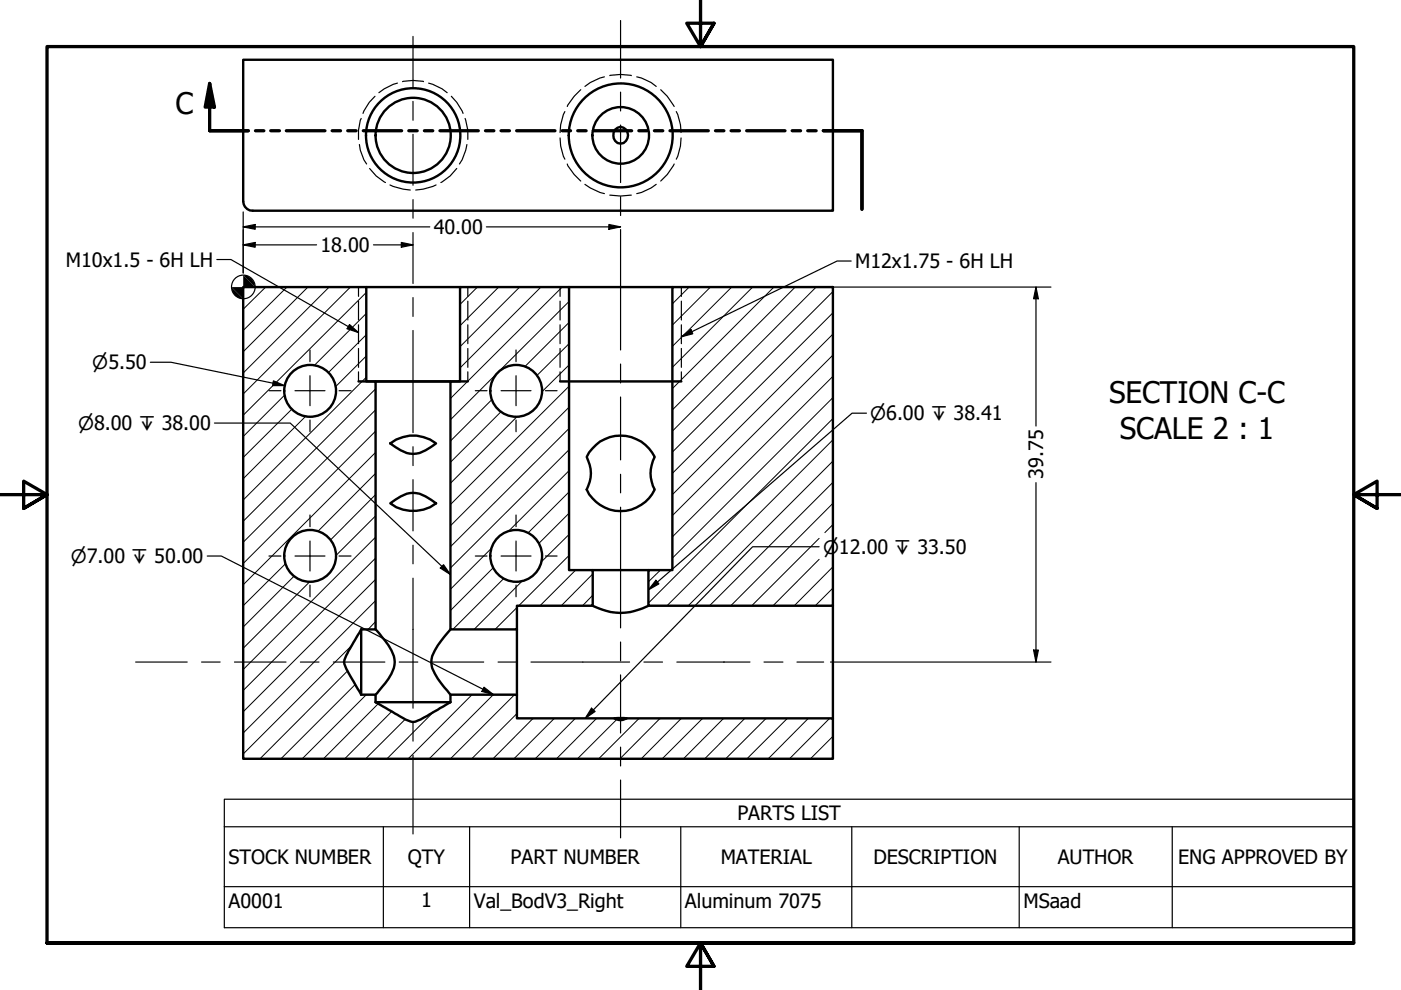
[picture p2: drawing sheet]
<svg xmlns="http://www.w3.org/2000/svg" width="297mm" height="210mm" viewBox="0 0 297 210" stroke-linecap="round" stroke-linejoin="round" font-family="sans-serif">
<!-- layer: Hatch (ANSI) -->
<g fill="none" stroke="#000" stroke-width=".21">
<path d="M51.8 60.9l-.2 .2M56.3 60.9l-4.7 4.7M60.8 60.9l-9.2 9.2M65.3 60.9l-13.7 13.7M69.8 60.9l-18.2 18.2M74.3 60.9l-22.7 22.6M77.7 80l-26.1 26M77.7 75.5l-6.6 6.5M77.7 71l-8.1 8M77.7 66.5l-11 10.9M77.7 62l-26.1 26M101.2 60.9l-3.7 3.7"/>
<path d="M105.7 60.9l-8.2 8.2M110.2 60.9l-12.7 12.6M114.7 60.9l-17.2 17.1M119.2 60.9l-23.7 23.6M120.6 77.4l-5.7 5.7M120.6 72.9l-6.7 6.7M120.6 68.4l-9.3 9.3M120.6 63.9l-25.1 25.1M146.1 60.9l-3.5 3.5M150.6 60.9l-8 8M155.1 60.9l-12.5 12.5M159.6 60.9l-17 17"/>
<path d="M164.1 60.9l-21.5 21.5M168.6 60.9l-26 26M173 60.9l-30.4 30.5M176.6 79.8l-34 34M176.6 75.3l-34 34M176.6 66.3l-34 34.1M176.6 61.8l-34 34.1M176.6 70.8l-34 34.1M60.3 83.8l-8.7 8.8M61.8 86.8l-10.2 10.2M64.8 88.2l-13.2 13.3M79.6 95.9l-28 28.1"/>
<path d="M79.6 91.4l-28 28.1M79.6 86.9l-28 28.1M79.6 82.5l-28 28M104.3 84.7l-8.8 8.8M106.2 87.3l-10.7 10.7M109.7 88.3l-14.2 14.2M120.6 99.8l-12.8 12.9M120.6 95.3l-25.1 25.1M120.6 86.3l-25.1 25.2M120.6 90.8l-25.1 25.1M120.6 81.9l-25.1 25.1M176.6 93.3l-35.2 35.1"/>
<path d="M176.6 97.8l-30.7 30.6M176.6 88.7l-39.1 39.2M176.6 84.3l-34 34M60.5 119.5l-8.9 8.9M79.6 118.3l-28 28.1M79.6 113.9l-28 28.1M79.6 109.4l-8.4 8.4M79.6 104.9l-9.6 9.6M79.6 100.4l-12.2 12.3M104.2 116.2l-8.7 8.7M120.6 104.3l-8.6 8.7M120.6 117.8l-10.6 10.6"/>
<path d="M120.6 113.3l-5.9 5.9M120.6 108.8l-6.4 6.4M173.7 114.1l-14.3 14.3M173.7 118.6l-9.8 9.8M176.6 111.2l-1.7 1.7M176.6 106.7l-21.7 21.7M176.6 102.3l-26.2 26.1M62.4 122.1l-10.8 10.8M65.7 123.4l-14.1 14M74.5 136.9l-22.9 23M79.6 131.8l-1.6 1.6M79.6 127.4l-28 28"/>
<path d="M79.6 122.8l-28 28.1M104.6 120.4l-9.1 9M106.8 122.7l-10.8 10.7M109.6 128.8l-4.6 4.6M109.6 133.3l-.1 .1M110.7 123.2l-10.2 10.2M122 120.9l-7.5 7.5M125.7 126.2l-2.2 2.2M125.7 121.7l-6.7 6.7M140 120.9l-2.5 2.5M176.6 124.7l-3.8 3.7M176.6 120.2l-8.2 8.2"/>
<path d="M73.7 142.3l-18.6 18.6M75.3 145.1l-15.7 15.8M77.7 147.3l-13.6 13.6M80.2 149.2l-11.6 11.7M83.1 150.8l-10 10.1M85.9 152.5l-8.4 8.4M91.9 151l-9.9 9.9M95.6 147.3l-.1 .1M100.1 147.3l-13.5 13.6M104.6 147.3l-13.6 13.6M109.1 147.3l-13.6 13.6M109.6 151.3l-9.6 9.6"/>
<path d="M113 152.3l-8.5 8.6M117.5 152.3l-8.5 8.6M122 152.3l-8.5 8.6M126.5 152.3l-8.5 8.6M130.8 152.5l-8.4 8.4M135.5 152.3l-8.6 8.6M140 152.3l-8.6 8.6M144.5 152.3l-8.5 8.6M149 152.3l-8.6 8.6M153.4 152.3l-8.5 8.6M157.9 152.3l-8.5 8.6M162.4 152.3l-8.5 8.6"/>
<path d="M166.9 152.3l-8.5 8.6M171.4 152.3l-8.5 8.6M175.9 152.3l-8.5 8.6M176.6 156.1l-4.8 4.8M176.6 160.6l-.3 .3"/>
</g>
<!-- layer: Hidden Narrow (ANSI) -->
<g fill="none" stroke="#000" stroke-width=".25">
<path d="M84.3 17.6l-.9 .3-1.9 .9-1.2 .9M85.3 17.3a9.9 9.9 0 0 1 4.5 0M90.9 17.6l.9 .3 1.9 .9 1.1 .9M123.1 19l-1.4 1.4-1.4 2.2M128.1 16.3l-.9 .2-2 1-1.2 .8M129.3 16a10.4 10.4 0 0 1 4.6 0M135 16.3l1 .2 2 1 1.1 .8M140.1 19l1.4 1.4 1.4 2.2M76.2 30.6l.2 1.2 .8 2.1 .5 .9M76.6 25.1l-.6 2.5v2M78.4 35.7l1.4 1.6 1.9 1.4M79.5 20.4l-1.2 1.3-1.3 2.3"/>
<path d="M82.7 39.2l2.8 .9 1.5 .2M92.5 39.2l-2.8 .9-1.6 .2M95.7 20.4l1.1 1.3 1.4 2.3M96.8 35.7l-1.4 1.6-1.9 1.4M98.6 25.1l.6 2.5v2M99 30.6l-.3 1.2-.7 2.1-.6 .9M118.7 29.2l.2 1.8 .5 2.1 .4 .7M119.8 23.7l-.4 .6-.5 2.2-.2 1.6M120.3 34.8l1.4 2.2 1.4 1.4M124 39.1l1.2 .7 2 1 .9 .3M139.1 39.1l-1.1 .7-2 1-1 .3M142.9 34.8l-1.4 2.2-1.4 1.4"/>
<path d="M143.4 23.7l.3 .6 .6 2.2 .1 1.6M144.4 29.2l-.1 1.8-.6 2.1-.3 .7M129.3 41.4a13.8 13.8 0 0 0 4.6 0M76 60.9v1.9M76 63.9v4M76 68.9v4M76 73.9v4M76 78.8v2.1M99.2 60.9v1.9M99.2 63.9v4M99.2 68.9v4M99.2 73.9v4"/>
<path d="M99.2 78.8v2.1M118.7 60.9v1.9M118.7 63.9v4M118.7 68.9v4M118.7 73.9v4M118.7 78.8v2.1M144.5 60.9v1.9M144.5 63.9v4M144.5 68.9v4M144.5 73.9v4M144.5 78.8v2.1"/>
</g>
<!-- layer: Visible (ANSI) -->
<g fill="none" stroke="#000" stroke-width=".51">
<path d="M51.6 12.7h125v32h-123a2 2 0 0 1-2-2zM130.4 27.5a1.61 1.61 0 0 1 2.1-.2 1.61 1.61 0 0 1 .5 2 1.53 1.53 0 0 1-1.8 1.1 1.53 1.53 0 0 1-1.2-1.7l.1-.7zM77.7 60.9h19.8M97.5 60.9h23.1v60h5.1v7.5h-16.1v5h-14.1v-52.5h2zM120.6 60.9h22M142.6 60.9h34v67.5h-39.1v-7.5h5.1zM76 80.9h23.2M82.7 94a7.8 7.8 0 0 1 9.8 0 9 9 0 0 1-4.9 2.2 6 6 0 0 1-3.8-1.4zM118.7 80.9h25.8M125.6 95.1a8 8 0 0 1 13.2 1.8 7.2 7.2 0 0 0 0 6.9 8 8 0 0 1-7.2 4.6 8 8 0 0 1-7.2-4.6 7.2 7.2 0 0 0 0-6.9l.5-1zM82.7 106.7a9.1 9.1 0 0 1 4.9-2.2 6 6 0 0 1 3.8 1.5l1.1 .7a8.1 8.1 0 0 1-9.8 0zM76.6 133.4l-1.7 2.8a15.9 15.9 0 0 0-1.9 4.2 22.6 22.6 0 0 0 2.8 5.6l.8 1.3"/>
<path d="M76.6 133.4h3v-52.5h-1.9v-20h-26.1v100h125v-8.6h-43.8M76.6 133.4v13.9M79.6 133.4l1.4 1.6a8.1 8.1 0 0 1 2.6 6 12.2 12.2 0 0 1-3.2 5.4l-.8 .9M95.5 133.4l-1.3 1.6a12.6 12.6 0 0 0-2.7 4.7 4.5 4.5 0 0 0 .7 3.1l1.3 2.1 2 2.4M109.6 133.4v13.9M125.7 128.4a12.2 12.2 0 0 0 11.8 0M125.7 120.9h11.8M176.6 128.4v23.9M76.6 147.3h3v1.6M79.6 148.9l4.2 2.4a12.9 12.9 0 0 0 3.8 1.8 14.6 14.6 0 0 0 4.4-2.2l3.5-2M79.6 148.9h15.9M95.5 148.9v-1.6h14.1v5h20.7"/>
<path d="M130.3 152.3a2.31 2.31 0 0 0 2.5 0M130.3 152.3h2.5"/>
<circle cx="87.6" cy="28.7" r="8"/>
<circle cx="87.6" cy="28.7" r="10"/>
<circle cx="131.6" cy="28.7" r="6"/>
<circle cx="131.6" cy="28.7" r="11"/>
<circle cx="65.8" cy="82.9" r="5.5"/>
<circle cx="109.4" cy="82.9" r="5.5"/>
<circle cx="65.8" cy="117.9" r="5.5"/>
<circle cx="109.4" cy="117.9" r="5.5"/>
</g>
<!-- layer: Section Line (ANSI) -->
<g fill="none" stroke="#000" stroke-width=".7">
<path d="M44.4 17.7l1.1 5h-2zM44.4 17.7v10h8.2M54.2 27.7h1.7M57.4 27.7h1.8M60.7 27.7h8.2M70.4 27.7h1.8M73.7 27.7h1.8M77 27.7h8.2M86.7 27.7h1.8M90 27.7h1.8M93.3 27.7h8.1M102.9 27.7h1.8"/>
<path d="M106.2 27.7h1.8M109.5 27.7h8.2M119.2 27.7h1.8M122.5 27.7h1.8M125.8 27.7h8.1M135.4 27.7h1.8M138.7 27.7h1.8M142 27.7h8.2M151.7 27.7h1.8M155 27.7h1.8M158.3 27.7h8.1M168 27.7h1.7"/>
<path d="M171.3 27.7h1.7M174.6 27.7h8.2v16.7"/>
</g>
<path d="M44.4 17.7l1.1 5h-2z" fill-rule="evenodd" fill="#000"/>
<!-- layer: Symbol (ANSI) -->
<g fill="none" stroke="#000" stroke-width=".25">
<path d="M46 55h3l27 15.5M180.5 55.3h-3l-33 16.1M74.1 68.8l1.9 1.7-2.4-.8zM144.5 71.4l2-1.5 .4 .9zM45.5 89.7h16l34 32.1M183.7 87.6h-3l-43.2 37.5M43.9 117.9h3l57.7 29.4M94 119.7l1.5 2.1-2.2-1.4zM173.7 115.9h-14.1l-35.5 36.4M139.1 123l.6 .8-2.2 1.3zM102.6 145.7l2 1.6-2.4-.7zM125.4 150.1l.8 .7-2.1 1.5z"/>
<path d="M47.6 175.3v-5.8h239.4v5.8M47.6 175.3h239.4v12.7M47.6 175.3v21.4h239.4v-8.7M81.3 175.3v21.4M99.6 175.3v21.4M144.3 175.3v21.4M180.6 175.3v21.4M216.1 175.3v21.4M248.5 175.3v21.4M47.6 188h239.4"/>
</g>
<!-- layer: Border (ANSI) -->
<path d="M148.5 -.1v10l-2.9-5h5.8l-2.9 5 2.9-5M0 104.9h10l-5-2.9v5.8l5-2.9-5 2.9M297 104.9h-10l5-2.9v5.8l-5-2.9 5 2.9M10 199.9v-190h277v190h-277h277M151.4 204.9l-2.9-5 2.9 5h-5.8l2.9-5v10" fill="none" stroke="#000" stroke-width=".7"/>
<!-- layer: Centerline (ANSI) -->
<g fill="none" stroke="#000" stroke-width=".25">
<path d="M87.6 7.7v10.8M131.6 4.4v12.1M131.6 19.5v4M87.6 21.5v4M87.6 28.5v10.8M131.6 26.5v12.2M87.6 42.3v4M87.6 49.3v10.8M131.6 41.7v4M131.6 48.7v25.5M87.6 63.1v4M87.6 70.1v21.6"/>
<path d="M131.6 77.2v4M87.6 94.7v4M131.6 84.2v13.3M87.6 101.7v10.9M87.6 115.6v3.9M131.6 100.6v3.9M131.6 107.5v25.6M87.6 122.6v27.5M131.6 136.1v4M28.8 140.4h10.9M42.7 140.4h4M49.7 140.4h10.9"/>
<path d="M63.7 140.4h3.9M70.7 140.4h10.9M84.6 140.4h4M87.6 153.1v4M91.6 140.4h11M105.6 140.4h3.9M112.6 140.4h20.9M131.6 143.1v12.3M131.6 158.4v4M136.5 140.4h4M143.5 140.4h15.5M162 140.4h4"/>
<path d="M169 140.4h5.6M87.6 160.1v16.7M131.6 165.4v12.2"/>
</g>
<!-- layer: Dimension (ANSI) -->
<g fill="none" stroke="#000" stroke-width=".25">
<path d="M51.6 51.9l2.5-.5v1zM51.6 48.1l2.5-.5v1zM51.6 51.9h15.5M51.6 44.9v13M51.6 48.1h39.5M79.2 51.9h8.4M85.1 51.4l2.5 .5-2.5 .5zM103.1 48.1h28.5M129.1 47.6l2.5 .5-2.5 .5zM31.9 76.8h4.4l24 5M79.2 60.9h8.3M87.7 60.9h43.8"/>
<path d="M131.7 60.9h91.1M219.6 60.9l.6 2.4h-1.1zM219.6 60.9v29.4M58 80.7l2.3 1.1h-2.5zM219.6 102.3v38.1M219.1 137.8h1.1l-.6 2.6zM176.1 140.4h46.7"/>
<circle cx="51.6" cy="60.8" r="2.51"/>
</g>
<g fill="#000">
<path d="M51.6 51.9l2.5-.5v1z" fill-rule="evenodd"/>
<path d="M51.6 48.1l2.5-.5v1z" fill-rule="evenodd"/>
<path d="M85.1 51.4l2.5 .5-2.5 .5z" fill-rule="evenodd"/>
<path d="M129.1 47.6l2.5 .5-2.5 .5z" fill-rule="evenodd"/>
<path d="M49.1 60.9l2.5 2.4a2.39 2.39 0 0 1-2.5-2.4z" fill-rule="evenodd"/>
<path d="M51.6 58.3l2.5 2.6h-5l2.5 2.4z" fill-rule="evenodd"/>
<path d="M51.6 58.3a2.6 2.6 0 0 1 2.5 2.6z" fill-rule="evenodd"/>
<path d="M219.6 60.9l.6 2.4h-1.1z" fill-rule="evenodd"/>
<path d="M58 80.7l2.3 1.1h-2.5z" fill-rule="evenodd"/>
<path d="M219.1 137.8h1.1l-.6 2.6z" fill-rule="evenodd"/>
</g>
<!-- layer: Symbol (ANSI) -->
<g fill="#000">
<path d="M74.1 68.8l1.9 1.7-2.4-.8z" fill-rule="evenodd"/>
<path d="M144.5 71.4l2-1.5 .4 .9z" fill-rule="evenodd"/>
<path d="M94 119.7l1.5 2.1-2.2-1.4z" fill-rule="evenodd"/>
<path d="M139.1 123l.6 .8-2.2 1.3z" fill-rule="evenodd"/>
<path d="M102.6 145.7l2 1.6-2.4-.7z" fill-rule="evenodd"/>
<path d="M125.4 150.1l.8 .7-2.1 1.5z" fill-rule="evenodd"/>
</g>
<!-- layer: Center Mark (ANSI) -->
<g fill="none" stroke="#000" stroke-width=".25">
<path d="M65.7 74.2v2.5M65.7 79.7v6.3M109.4 74.2v2.5M109.4 79.7v6.3M57 82.8h2.6M62.5 82.8h6.4M65.7 89.1v2.4M71.9 82.8h2.5M100.8 82.8h2.5M106.2 82.8h6.4M109.4 89.1v2.4M115.6 82.8h2.5"/>
<path d="M57 117.9h2.6M62.5 117.9h6.4M65.7 109.2v2.5M65.7 114.7v6.4M71.9 117.9h2.5M100.8 117.9h2.5M106.2 117.9h6.4M109.4 109.2v2.5M109.4 114.7v6.4M115.6 117.9h2.5M65.7 124.1v2.4M109.4 124.1v2.4"/>
</g>
<g font-size="6.3">
<text x="37.2" y="24.1">C</text>
<text x="235.1" y="85.4">SECTION C-C</text>
<text x="237.4" y="93">SCALE 2 : 1</text>
</g>
<g font-size="4.2">
<text x="67.9" y="53.4">18.00</text>
<text x="91.9" y="49.6">40.00</text>
<text x="14" y="56.6">M10x1.5 - 6H LH</text>
<text x="181.3" y="56.9">M12x1.75 - 6H LH</text>
<text x="221.2" y="101.6" transform="rotate(-90 221.2 101.6)">39.75</text>
<text x="156.3" y="173.9">PARTS LIST</text>
<text x="48.5" y="183.2">STOCK NUMBER</text>
<text x="86.5" y="183.2">QTY</text>
<text x="108.3" y="183.2">PART NUMBER</text>
<text x="152.8" y="183.2">MATERIAL</text>
<text x="185.2" y="183.2">DESCRIPTION</text>
<text x="224.3" y="183.2">AUTHOR</text>
<text x="249.8" y="183.2">ENG APPROVED BY</text>
<text x="48.5" y="192.4">A0001</text>
<text x="89.3" y="192.4">1</text>
<text x="100.5" y="192.4">Val_BodV3_Right</text>
<text x="145.2" y="192.4">Aluminum 7075</text>
<text x="217" y="192.4">MSaad</text>
</g>
<g font-size="3.9">
<text x="19.6" y="78.3">⌀5.50</text>
<text x="184.5" y="89.1">⌀6.00 ↧ 38.41</text>
<text x="16.6" y="91.2">⌀8.00 ↧ 38.00</text>
<text x="15" y="119.4">⌀7.00 ↧ 50.00</text>
<text x="174.5" y="117.4">⌀12.00 ↧ 33.50</text>
</g>
</svg>
